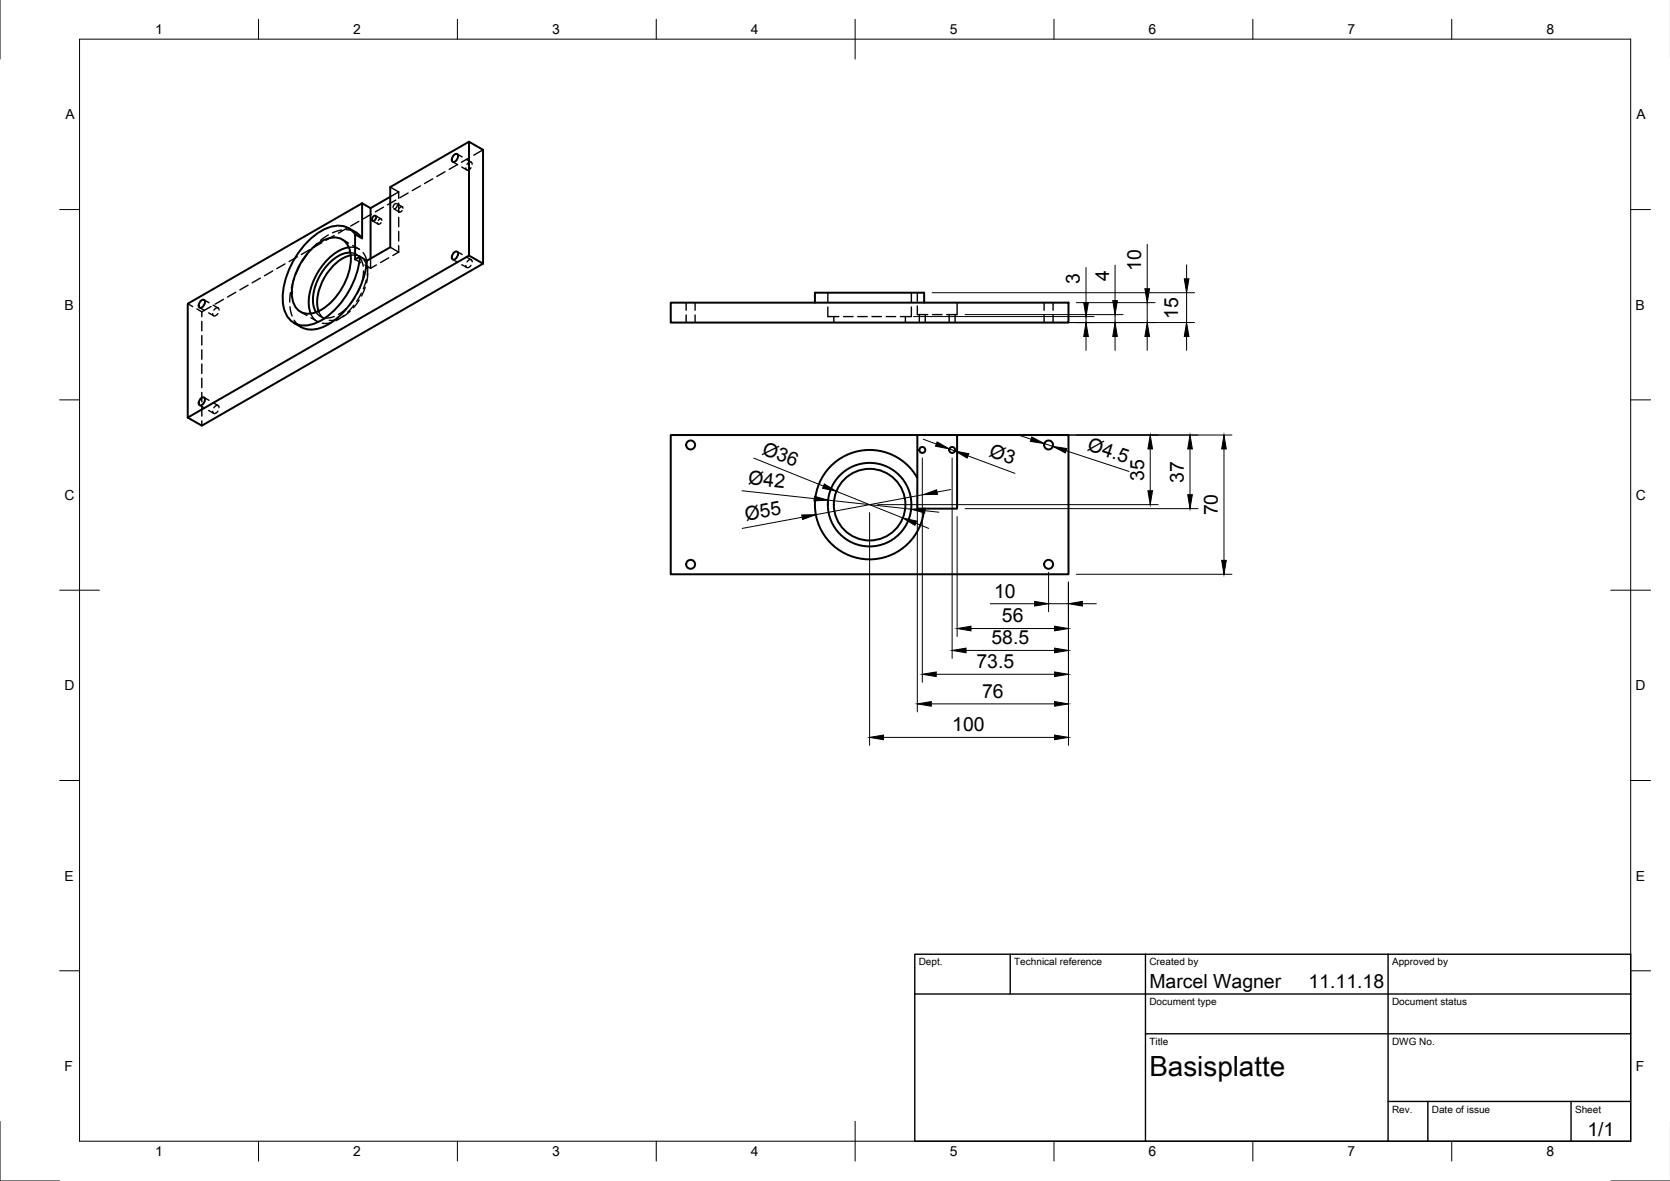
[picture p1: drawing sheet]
<svg xmlns="http://www.w3.org/2000/svg" width="420mm" height="297mm" viewBox="0 0 420 297" stroke-linecap="round" stroke-linejoin="round" font-family="sans-serif">
<!-- layer: Visible -->
<g fill="none" stroke="#000" stroke-width=".5">
<path d="M114.1 39.1l.4-.3h.5a1.3 1.3 0 0 1-1.1 1.9 1.13 1.13 0 0 1 .2-1.6zM118 35.6v28.7l-70.8 40.7M87.7 57.4l2.2 1.3 1.2 1.3M89.3 58.9a5.6 5.6 0 0 0-7.3-1.4 20.8 20.8 0 0 0-10.8 18.7 5.5 5.5 0 0 0 5.8 5.7 14.1 14.1 0 0 0 9.2-6.3 21.7 21.7 0 0 0 4.4-11.1M91.1 51.1l-43.9 25.3v28.6M91.1 51.1v8.9l-1.8-1.1v6.3l1.3-.7 1.7 1.1M93.2 52.4v12.6M93.9 54.5l.5-.3a.76 .76 0 0 1 .1 .9 .76 .76 0 0 1-.8 .4l-.1-.5zM98.2 49.5l-5 2.9-2.1-1.3M50.5 75.7l.3-.2 .5-.1a1.3 1.3 0 0 1-1.1 2 1.13 1.13 0 0 1 .3-1.7zM78.2 62.9a8.7 8.7 0 0 1 6.7-3.1 4.2 4.2 0 0 1 3.3 4 15.7 15.7 0 0 1-8.5 14.6 4.2 4.2 0 0 1-6.2-3.6 15.7 15.7 0 0 1 4.7-11.9zM87.8 62.2a12.8 12.8 0 0 0-8.6 7.6 12 12 0 0 0-1 9.1"/>
<path d="M88.2 63.5a8.8 8.8 0 0 0-7 4.7 11.2 11.2 0 0 0-2 9.7l.3 .6M88.2 64.2a12.1 12.1 0 0 0-7.8 8.3l-.5 1.8-.1 1.7 .3 2.3M92.3 65.6l5.9-3.4v-15.1l19.8-11.5 3.5 2.1v28.6M92.3 65.6a21.4 21.4 0 0 1-10.3 16.3 6.9 6.9 0 0 1-8-.7M114.1 63.6l.4-.3h.5a1.3 1.3 0 0 1-1.1 1.9 1.13 1.13 0 0 1 .2-1.6zM118 64.3l3.5 2-70.7 40.8-3.6-2.1M168.8 76.1h100v5h-100zM205 76.1v-2.5h27.5v2.5M50.5 100.3l.3-.3h.5a1.3 1.3 0 0 1-1.1 1.9 1.13 1.13 0 0 1 .3-1.6zM168.8 109.4h100v35h-100zM230.8 109.4v18.5h10v-18.5M230.8 120.2a13.8 13.8 0 0 0-22.3-2.5 13.8 13.8 0 0 0 4.9 21.9 13.8 13.8 0 0 0 19.1-11.7"/>
<circle cx="173.8" cy="111.9" r="1.13"/>
<circle cx="232" cy="113.2" r=".75"/>
<circle cx="239.6" cy="113.2" r=".75"/>
<circle cx="263.8" cy="111.9" r="1.13"/>
<circle cx="218.8" cy="126.9" r="9"/>
<circle cx="218.8" cy="126.9" r="10.5"/>
<circle cx="173.8" cy="141.9" r="1.13"/>
<circle cx="263.8" cy="141.9" r="1.13"/>
</g>
<!-- layer: Hidden -->
<g fill="none" stroke="#000" stroke-width=".35">
<path d="M115 38.8l1.3 .7M118.2 39.6l-2.1 1.2M121.5 37.7l-2.3 1.3M82.6 59.1l-1.9 1.3M84.1 59.2l-2.1 1.2M85.9 57.8l-2.2 .7M87.1 57.8l1.3 .1 1.1 .5M87.2 57.5l-2.1 1.2M90.3 55.7l-2.1 1.2M93.4 53.9l-2.1 1.2M93.7 55.6l1.5 .8M94.5 54.3l1.4 .8"/>
<path d="M95.9 56l-.6 .4-.3-.4M96.1 55.4l-.3-.4-.6 .4M96.5 52.1l-2.1 1.2M98.2 47.1l2.1 1.2M99 52.5l1.5 .8M99.6 51.2l-.5 .3-.2 .7M99.6 50.3l-2.1 1.2M99.8 51.2l1.4 .8M100 51.5l-.3 .7-.4 .3M100.3 48.3l-2.1 1.2M100.3 48.3v1.6M100.3 51.1v2.4"/>
<path d="M100.3 54.7v2.3M100.3 58.2v2.4M101.2 53l-.6 .4-.3-.4M101.4 52.4l-.3-.4-.6 .4M102.7 48.5l-2.1 1.2M105.8 46.8l-2.1 1.1M108.9 45l-2.1 1.2M112 43.2l-2.1 1.2M113.9 40.7l1.2 .7M115.1 41.4l-2.1 1.2M116.2 42l1.2 .7M117.3 40.1l1.3 .7"/>
<path d="M118.5 42.2l-.8 .6-.4-.2-.1-.4M118.8 41.3l-.1-.4-.4-.2-.8 .6M47.2 76.4l1.3 .7M49.5 77.7l1.3 .7M50.2 77.4l1.3 .7M50.8 78.4v1.2M51.3 75.4l1.3 .7M52.5 78.7l1.3 .7M53.1 77.1l-2.3 1.3M53.6 76.7l1.3 .8M54.8 78.9l-.8 .6-.4-.2-.1-.4M55.1 78l-.1-.5-.3-.1-.9 .6"/>
<path d="M56.2 75.3l-2.1 1.2M59.3 73.5l-2.1 1.2M62.4 71.7l-2.1 1.2M65.5 69.9l-2.1 1.2M68.6 68.2l-2.1 1.2M71.7 66.4l-2.1 1.2M72.9 77.2l.6 2.3M73.1 73.6l-.2 2.4M74 70.1l-.7 2.3M74.8 64.6l-2.1 1.2M75.4 66.9l-1 2.1M75.6 78.4l1.6 .9"/>
<path d="M77.4 63.9l-1.4 2M77.9 62.8l-2.1 1.2M78.2 78.9l.7 1.2 1.1 .8M78.2 79.9l1.6 1M79.5 78.5l1.1 1.1M79.8 61.2l-1.7 1.8M80.1 78.3l.7 1.1 .9 .8M80.6 79.6l1.1 .6M81 61l-2.1 1.2M84.1 79.6l-1.2 .3-1.1 .1M86.1 60.2l1.6 .9M86.6 79.3l-2 1.3"/>
<path d="M87.1 77.6l-1.9 1.5M87.8 62.2h1.4l1.3 .5M88.1 78.2l-1.9 1.5M88.2 63.5l1.4 .5M88.2 64.2h1.4l1.1 .4M88.7 61.7l1.6 1M89 76.8l-1.5 1.7M89.3 74.9l-1.4 1.9M89.3 65.2l1.5 .9M89.6 64l1 .6M90.4 75.5l-1.5 1.9M90.5 64.8l.5 .9 .4 1.3"/>
<path d="M90.8 71.7l-.9 2.1M90.9 73.7l-1.2 2.1M91.3 63.5l.7 1 .3 1.2M91.5 68.1l-.3 2.4M91.6 65.4l.5 .9 .3 1.3M91.8 66.7l1.4 .8M91.9 72.3l-.9 2.1M92.1 70.4l-.7 2.3M92.5 66.8l-.1 2.4M92.5 68.8l-.3 2.3M93.2 65v2.5M94.7 66.6l-1.5 .9"/>
<path d="M97.8 64.9l-2.1 1.1M98.2 62.2l2.1 1.2M100.3 63.4l-1.5 .9M100.3 61.8v1.6M113.9 65.2l1.2 .8M115 63.3l1.3 .7M116.2 66.6l1.2 .7M117.3 64.6l1.3 .7M118.5 66.7l-.8 .6-.4-.1-.1-.4M118.8 65.8l-.1-.4-.4-.1-.8 .6M172.6 76.1v1.9M172.6 79.2v1.9"/>
<path d="M174.9 76.1v1.9M174.9 79.2v1.9M208.3 77.2v2.4h2.7M208.3 73.6v2.4M209.8 79.6v1.5M212.2 79.6h2.4M215.8 79.6h2.4M219.4 79.6h2.4M223 79.6h2.3M227.8 79.6v1.5M229.3 77.2v2.4h-2.8M229.3 73.6v2.4"/>
<path d="M230.8 73.6v2.2M230.8 77v2.1h2.6M231.3 79.1v2M232.8 79.1v2M234.6 79.1h2.4M238.8 79.1v2M240.3 79.1v2M240.8 76.1v3h-2.6M262.7 76.1v1.9M262.7 79.2v1.9M264.9 76.1v1.9M264.9 79.2v1.9"/>
<path d="M50.8 80.8v2.4M50.8 84.4v2.4M50.8 88v2.4M50.8 91.6v2.3M50.8 95.1v2.4M50.8 98.7v2.4M51.3 100l1.3 .7M74 80.5l.8 1 1 .8M83.5 81.1l-1.2 .2h-1.2M85.2 80.2l-1.3 .4h-1.1M50.2 101.9l1.3 .7M50.8 102.3v2.4"/>
<path d="M50.8 105.9v1.2M52.5 103.2l1.3 .8M53.6 101.3l1.3 .7M54.8 103.4l-.8 .6-.4-.1-.1-.5M55.1 102.5l-.1-.4-.3-.1-.9 .6"/>
</g>
<!-- layer: Border -->
<g fill="none" stroke="#000" stroke-width=".25">
<path d="M0 -.1v15M20 9.9h390.3v277.1h-390.3zM65 4.8v5.1M115.1 4.8v5.1M165.1 4.8v5.1M215.1 4.8v10.1M265.2 4.8v5.1M315.2 4.8v5.1M365.2 4.8v5.1M15 52.7h5M410.3 52.7h5M15 100.6h5"/>
<path d="M410.3 100.6h5M15 148.4h10M405.3 148.4h10M15 196.3h5M410.3 196.3h5M15 244.2h5M410.3 244.2h5M0 282v15h15M65 287v5M115.1 287v5M165.1 287v5M215.1 282v10"/>
<path d="M265.2 287v5M315.2 287v5M365.2 287v5M405.3 297h14.9"/>
</g>
<!-- layer: TitleBlock -->
<path d="M230.2 240h180.1v47h-180.1zM230.2 250h180.1M254.2 240v10M288.2 240v47M349.2 240v47M288.2 260h122.1M349.2 277h61.1M359.2 277v10M395.3 277v10" fill="none" stroke="#000" stroke-width=".35"/>
<!-- layer: Dimensions -->
<g fill="none" stroke="#000" stroke-width=".25">
<path d="M229.8 79.6h45.4M234.5 73.6h66M242.8 79.1h39.7M270.8 76.1h19.8M273.2 67.3v8.8M273.2 79.6v1.5M280.5 66.7v8.9M280.5 79.1v2M288.6 61.4v11.2M288.6 76.1v5M298.5 66.6v3.5M298.5 73.6v7.5"/>
<path d="M229.8 81.1h70.7M273.2 84.6v3.5M280.5 84.6v3.5M288.6 84.6v3.5M298.5 84.6v3.5M189.6 115.2l17.6 7.1M232 115.2v56.4M232.3 110.5l3.3 1.2M232.8 109.4h77.1M238.8 112.9l1.5 .5M239.5 115.2v50.4M243.5 114.7l11.9 4.4"/>
<path d="M256.1 109.4l3.3 1.1M262.7 111.6l2.2 .7M268.2 113.4l15.9 5.2M289.4 112.9v10.5M299.4 112.9v11.5M307.9 112.9v28M186.7 123.4l18.2 2M201.8 130.1l-15.1 2.8M208.3 125.8l20.9 2.3M210.4 123.6l16.7 6.7M218.8 128.9v58.6M220.8 126.9h70.6"/>
<path d="M230.4 131.6l3.2 1.3M230.8 122.2v56.8M232.3 124.4l-27 5.1M232.7 128.4l3.5 .4M239.2 123.1l-3.4 .7M240.8 129.9v30.2M242.8 127.9h58.6M244.3 158.1h21M249.1 151.8h11.2M263.8 143.9v9.9M263.8 151.8h5M268.8 146.4v41.1"/>
<path d="M270.8 144.4h39.1M272.3 151.8h3.5M234.3 177h31M235.5 169.6h29.8M243.1 163.6h22.2M222.3 185.5h43"/>
</g>
<g fill="#000" stroke="#000" stroke-width=".25">
<path d="M272.7 76.1h1.1l-.6 3.5zM280 75.6h1.1l-.6 3.5zM288 72.6h1.2l-.6 3.5zM298 70.1h1.1l-.6 3.5zM273.2 81.1l.6 3.5h-1.1zM280.5 81.1l.6 3.5h-1.1zM288.6 81.1l.6 3.5h-1.2zM298.5 81.1l.6 3.5h-1.1zM235.8 111.1l3 1.8-3.4-.7zM240.3 113.4l3.4 .7-.4 1.1zM259.6 109.9l3.1 1.7-3.5-.6zM264.9 112.3l3.5 .5-.4 1.1z"/>
<path d="M289.4 109.4l.6 3.5h-1.2zM299.4 109.4l.6 3.5h-1.2zM307.9 109.4l.6 3.5h-1.1zM201.7 129.5h3.6l-3.4 1.2zM204.9 124.8l3.4 1-3.5 .2zM207.4 121.7l3 1.9-3.4-.8zM227.1 130.3l3.5 .8-.4 1zM229.2 128.1l3.6-.2-.2 1.1zM232.3 124.4l3.3-1.2 .3 1.1zM288.8 123.4h1.2l-.6 3.5zM298.8 124.4h1.2l-.6 3.5zM240.8 158.1l3.5-.6v1.2z"/>
<path d="M260.3 151.3l3.5 .5-3.5 .6zM265.3 157.5l3.5 .6-3.5 .6zM268.8 151.8l3.5-.5v1.1zM307.4 140.9h1.1l-.6 3.5zM230.8 177l3.5-.5v1.1zM232 169.6l3.5-.6v1.2zM239.5 163.6l3.6-.6v1.2zM265.3 176.5l3.5 .5-3.5 .6zM265.3 163l3.5 .6-3.5 .6zM265.3 169l3.5 .6-3.5 .6zM218.8 185.5l3.5-.6v1.1zM265.3 184.9l3.5 .6-3.5 .5z"/>
</g>
<text font-size="7" x="289.2" y="270.5">Basisplatte</text>
<g font-size="4.9">
<text x="271.7" y="71.3" transform="rotate(-90 271.7 71.3)">3</text>
<text x="279" y="70.7" transform="rotate(-90 279 70.7)">4</text>
<text x="287.1" y="68.1" transform="rotate(-90 287.1 68.1)">10</text>
<text x="296.4" y="80.3" transform="rotate(-90 296.4 80.3)">15</text>
<text x="273.3" y="113.2" transform="rotate(18 273.3 113.2)">Ø4.5</text>
<text x="191.5" y="114.1" transform="rotate(22 191.5 114.1)">Ø36</text>
<text x="248.7" y="114.7" transform="rotate(20 248.7 114.7)">Ø3</text>
<text x="188.2" y="121.8" transform="rotate(6 188.2 121.8)">Ø42</text>
<text x="287.8" y="120.9" transform="rotate(-90 287.8 120.9)">35</text>
<text x="297.9" y="121.4" transform="rotate(-90 297.9 121.4)">37</text>
<text x="187.7" y="131" transform="rotate(-11 187.7 131)">Ø55</text>
<text x="306.4" y="129.6" transform="rotate(-90 306.4 129.6)">70</text>
<text x="250.1" y="150.3">10</text>
<text x="252.1" y="156.5">56</text>
<text x="249.4" y="162">58.5</text>
<text x="245.7" y="168">73.5</text>
<text x="247.1" y="175.5">76</text>
<text x="239.6" y="183.9">100</text>
<text x="289.2" y="248.5">Marcel Wagner</text>
<text x="329.2" y="248.5">11.11.18</text>
<text x="399.4" y="285.6">1/1</text>
</g>
<g font-size="3.5">
<text x="39" y="8.6">1</text>
<text x="88.9" y="8.6">2</text>
<text x="138.9" y="8.6">3</text>
<text x="188.9" y="8.6">4</text>
<text x="239" y="8.6">5</text>
<text x="288.9" y="8.6">6</text>
<text x="339" y="8.6">7</text>
<text x="389.1" y="8.6">8</text>
<text x="16.4" y="30">A</text>
<text x="411.7" y="30">A</text>
<text x="16.2" y="77.9">B</text>
<text x="411.5" y="77.9">B</text>
<text x="16.3" y="125.8">C</text>
<text x="411.5" y="125.8">C</text>
<text x="16.2" y="173.6">D</text>
<text x="411.5" y="173.6">D</text>
<text x="16.3" y="221.5">E</text>
<text x="411.5" y="221.5">E</text>
<text x="16.3" y="269.4">F</text>
<text x="411.5" y="269.4">F</text>
<text x="39" y="290.8">1</text>
<text x="88.9" y="290.8">2</text>
<text x="138.9" y="290.8">3</text>
<text x="188.9" y="290.8">4</text>
<text x="239" y="290.8">5</text>
<text x="288.9" y="290.8">6</text>
<text x="339" y="290.8">7</text>
<text x="389.1" y="290.8">8</text>
</g>
<g font-size="2.5">
<text x="231.2" y="242.8">Dept.</text>
<text x="255.2" y="242.8">Technical reference</text>
<text x="289.2" y="242.8">Created by</text>
<text x="350.2" y="242.8">Approved by</text>
<text x="289.2" y="252.8">Document type</text>
<text x="350.2" y="252.8">Document status</text>
<text x="289.2" y="262.8">Title</text>
<text x="350.2" y="262.8">DWG No.</text>
<text x="350.2" y="279.8">Rev.</text>
<text x="360.2" y="279.8">Date of issue</text>
<text x="396.3" y="279.8">Sheet</text>
</g>
</svg>
